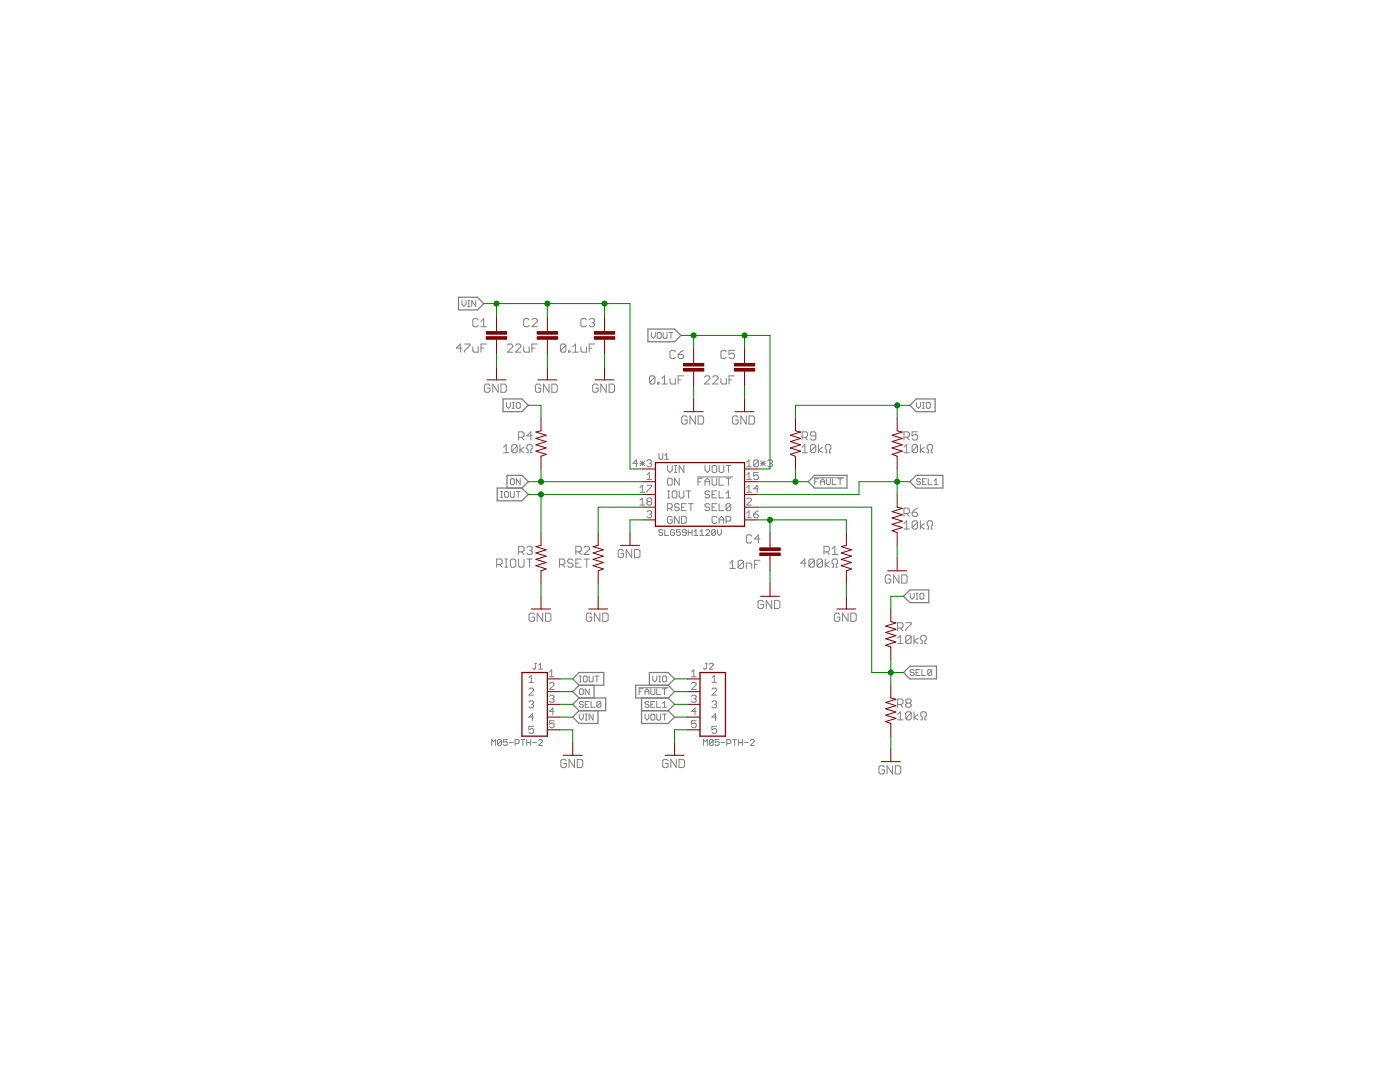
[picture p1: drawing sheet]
<?xml version="1.0" encoding="utf-8"?>
<!DOCTYPE eagle SYSTEM "eagle.dtd">
<eagle version="6.6.0">
<drawing>
<settings>
<setting alwaysvectorfont="yes"/>
<setting verticaltext="up"/>
</settings>
<grid distance="0.05" unitdist="inch" unit="inch" style="lines" multiple="1" display="yes" altdistance="0.01" altunitdist="inch" altunit="inch"/>
<schematic xreflabel="%F%N/%S.%C%R" xrefpart="/%S.%C%R">
<libraries>
<library name="Silego">
<symbols>
<symbol name="SLG59H1120V">
<pin name="ON" x="-11.43" y="2.54" length="short"/>
<pin name="SEL0" x="11.43" y="-2.54" length="short" rot="R180"/>
<pin name="GND" x="-11.43" y="-5.08" length="short"/>
<pin name="VIN" x="-11.43" y="5.08" length="short"/>
<pin name="VOUT" x="11.43" y="5.08" length="short" rot="R180"/>
<pin name="SEL1" x="11.43" y="0" length="short" rot="R180"/>
<pin name="!FAULT" x="11.43" y="2.54" length="short" rot="R180"/>
<pin name="CAP" x="11.43" y="-5.08" length="short" rot="R180"/>
<pin name="IOUT" x="-11.43" y="0" length="short"/>
<pin name="RSET" x="-11.43" y="-2.54" length="short"/>
<wire x1="-8.89" y1="6.35" x2="-8.89" y2="-6.35" width="0.254" layer="94"/>
<wire x1="-8.89" y1="-6.35" x2="8.89" y2="-6.35" width="0.254" layer="94"/>
<wire x1="8.89" y1="-6.35" x2="8.89" y2="6.35" width="0.254" layer="94"/>
<wire x1="8.89" y1="6.35" x2="-8.89" y2="6.35" width="0.254" layer="94"/>
<text x="-8.255" y="6.985" size="1.27" layer="95">&gt;NAME</text>
<text x="-8.255" y="-8.255" size="1.27" layer="96">&gt;VALUE</text>
</symbol>
</symbols>
<devicesets>
<deviceset name="SLG59H1120V" prefix="U">
<gates>
<gate name="G$1" symbol="SLG59H1120V" x="0" y="0"/>
</gates>
<devices>
<device name="" package="STQFN-18-1.6X3">
<connects>
<connect gate="G$1" pin="!FAULT" pad="15"/>
<connect gate="G$1" pin="CAP" pad="16"/>
<connect gate="G$1" pin="GND" pad="3"/>
<connect gate="G$1" pin="IOUT" pad="17"/>
<connect gate="G$1" pin="ON" pad="1"/>
<connect gate="G$1" pin="RSET" pad="18"/>
<connect gate="G$1" pin="SEL0" pad="2"/>
<connect gate="G$1" pin="SEL1" pad="14"/>
<connect gate="G$1" pin="VIN" pad="4 5 6"/>
<connect gate="G$1" pin="VOUT" pad="10 11 12"/>
</connects>
<technologies>
<technology name=""/>
</technologies>
</device>
</devices>
</deviceset>
</devicesets>
</library>
<library name="Passives">
<symbols>
<symbol name="CAP">
<wire x1="0" y1="1.27" x2="0" y2="0.762" width="0.1524" layer="94"/>
<wire x1="0" y1="-1.27" x2="0" y2="-0.762" width="0.1524" layer="94"/>
<text x="1.524" y="1.651" size="1.778" layer="95">&gt;NAME</text>
<text x="1.524" y="-3.429" size="1.778" layer="96">&gt;VALUE</text>
<rectangle x1="-2.032" y1="-0.762" x2="2.032" y2="-0.254" layer="94"/>
<rectangle x1="-2.032" y1="0.254" x2="2.032" y2="0.762" layer="94"/>
<pin name="1" x="0" y="3.81" visible="off" length="short" direction="pas" swaplevel="1" rot="R270"/>
<pin name="2" x="0" y="-3.81" visible="off" length="short" direction="pas" swaplevel="1" rot="R90"/>
</symbol>
<symbol name="RESISTOR-VERT">
<pin name="2" x="0" y="5.08" visible="off" length="short" direction="pas" swaplevel="1" rot="R270"/>
<pin name="1" x="0" y="-5.08" visible="off" length="short" direction="pas" swaplevel="1" rot="R90"/>
<wire x1="0" y1="-2.54" x2="-1.016" y2="-2.159" width="0.1524" layer="94"/>
<wire x1="-1.016" y1="-2.159" x2="1.016" y2="-1.524" width="0.1524" layer="94"/>
<wire x1="1.016" y1="-1.524" x2="-1.016" y2="-0.889" width="0.1524" layer="94"/>
<wire x1="-1.016" y1="-0.889" x2="1.016" y2="-0.254" width="0.1524" layer="94"/>
<wire x1="1.016" y1="-0.254" x2="-1.016" y2="0.381" width="0.1524" layer="94"/>
<wire x1="-1.016" y1="0.381" x2="1.016" y2="1.016" width="0.1524" layer="94"/>
<wire x1="1.016" y1="1.016" x2="-1.016" y2="1.651" width="0.1524" layer="94"/>
<wire x1="-1.016" y1="1.651" x2="1.016" y2="2.286" width="0.1524" layer="94"/>
<wire x1="1.016" y1="2.286" x2="0" y2="2.54" width="0.1524" layer="94"/>
<text x="1.27" y="0.635" size="1.778" layer="95">&gt;NAME</text>
<text x="1.27" y="-1.905" size="1.778" layer="96">&gt;VALUE</text>
</symbol>
<symbol name="GND">
<pin name="GND" x="0" y="2.54" visible="off" length="point" direction="sup" rot="R270"/>
<wire x1="0" y1="2.54" x2="0" y2="0" width="0.1524" layer="94"/>
<wire x1="-1.905" y1="0" x2="0" y2="0" width="0.1524" layer="94"/>
<wire x1="0" y1="0" x2="1.905" y2="0" width="0.1524" layer="94"/>
<text x="0" y="-2.54" size="1.778" layer="97" align="bottom-center">GND</text>
</symbol>
</symbols>
<devicesets>
<deviceset name="CAP" prefix="C" uservalue="yes">
<gates>
<gate name="G$1" symbol="CAP" x="0" y="0"/>
</gates>
<devices>
<device name="-0402" package="0402-CAP">
<connects>
<connect gate="G$1" pin="1" pad="1"/>
<connect gate="G$1" pin="2" pad="2"/>
</connects>
<technologies>
<technology name=""/>
</technologies>
</device>
<device name="-0805" package="0805-CAP">
<connects>
<connect gate="G$1" pin="1" pad="1"/>
<connect gate="G$1" pin="2" pad="2"/>
</connects>
<technologies>
<technology name=""/>
</technologies>
</device>
<device name="-1206" package="1206">
<connects>
<connect gate="G$1" pin="1" pad="1"/>
<connect gate="G$1" pin="2" pad="2"/>
</connects>
<technologies>
<technology name=""/>
</technologies>
</device>
<device name="-0603" package="0603-CAP">
<connects>
<connect gate="G$1" pin="1" pad="1"/>
<connect gate="G$1" pin="2" pad="2"/>
</connects>
<technologies>
<technology name=""/>
</technologies>
</device>
<device name="-PTH" package="CAP-PTH">
<connects>
<connect gate="G$1" pin="1" pad="P$1"/>
<connect gate="G$1" pin="2" pad="P$2"/>
</connects>
<technologies>
<technology name=""/>
</technologies>
</device>
<device name="-1210" package="1210-CAP">
<connects>
<connect gate="G$1" pin="1" pad="P$1"/>
<connect gate="G$1" pin="2" pad="P$2"/>
</connects>
<technologies>
<technology name=""/>
</technologies>
</device>
</devices>
</deviceset>
<deviceset name="RESISTOR" prefix="R" uservalue="yes">
<gates>
<gate name="G$1" symbol="RESISTOR-VERT" x="0" y="0"/>
</gates>
<devices>
<device name="-0402" package="0402-RES">
<connects>
<connect gate="G$1" pin="1" pad="1"/>
<connect gate="G$1" pin="2" pad="2"/>
</connects>
<technologies>
<technology name=""/>
</technologies>
</device>
<device name="-2512" package="2512-RESISTOR">
<connects>
<connect gate="G$1" pin="1" pad="1"/>
<connect gate="G$1" pin="2" pad="2"/>
</connects>
<technologies>
<technology name=""/>
</technologies>
</device>
<device name="-0805" package="0805-RES">
<connects>
<connect gate="G$1" pin="1" pad="1"/>
<connect gate="G$1" pin="2" pad="2"/>
</connects>
<technologies>
<technology name=""/>
</technologies>
</device>
<device name="-1206" package="1206">
<connects>
<connect gate="G$1" pin="1" pad="1"/>
<connect gate="G$1" pin="2" pad="2"/>
</connects>
<technologies>
<technology name=""/>
</technologies>
</device>
<device name="-0603" package="0603-CAP">
<connects>
<connect gate="G$1" pin="1" pad="1"/>
<connect gate="G$1" pin="2" pad="2"/>
</connects>
<technologies>
<technology name=""/>
</technologies>
</device>
<device name="-PTH" package="RESISTOR-PTH">
<connects>
<connect gate="G$1" pin="1" pad="P$1"/>
<connect gate="G$1" pin="2" pad="P$2"/>
</connects>
<technologies>
<technology name=""/>
</technologies>
</device>
</devices>
</deviceset>
<deviceset name="GND" prefix="SUPPLY">
<gates>
<gate name="G$1" symbol="GND" x="0" y="-2.54"/>
</gates>
<devices>
<device name="">
<technologies>
<technology name=""/>
</technologies>
</device>
</devices>
</deviceset>
</devicesets>
</library>
<library name="Connectors">
<symbols>
<symbol name="M05">
<pin name="1" x="-5.08" y="5.08" length="short"/>
<pin name="2" x="-5.08" y="2.54" length="short"/>
<pin name="3" x="-5.08" y="0" length="short"/>
<pin name="4" x="-5.08" y="-2.54" length="short"/>
<pin name="5" x="-5.08" y="-5.08" length="short"/>
<wire x1="-2.54" y1="6.35" x2="2.54" y2="6.35" width="0.254" layer="94"/>
<wire x1="2.54" y1="6.35" x2="2.54" y2="-6.35" width="0.254" layer="94"/>
<wire x1="2.54" y1="-6.35" x2="-2.54" y2="-6.35" width="0.254" layer="94"/>
<wire x1="-2.54" y1="-6.35" x2="-2.54" y2="6.35" width="0.254" layer="94"/>
<text x="-1.905" y="6.985" size="1.27" layer="95">&gt;NAME</text>
<text x="-1.905" y="-8.255" size="1.27" layer="96">&gt;VALUE</text>
</symbol>
</symbols>
<devicesets>
<deviceset name="M05" prefix="J">
<gates>
<gate name="G$1" symbol="M05" x="0" y="0"/>
</gates>
<devices>
<device name="-PTH" package="M05">
<connects>
<connect gate="G$1" pin="1" pad="1"/>
<connect gate="G$1" pin="2" pad="2"/>
<connect gate="G$1" pin="3" pad="3"/>
<connect gate="G$1" pin="4" pad="4"/>
<connect gate="G$1" pin="5" pad="5"/>
</connects>
<technologies>
<technology name=""/>
</technologies>
</device>
<device name="-PTH-2" package="M05-2">
<connects>
<connect gate="G$1" pin="1" pad="1"/>
<connect gate="G$1" pin="2" pad="2"/>
<connect gate="G$1" pin="3" pad="3"/>
<connect gate="G$1" pin="4" pad="4"/>
<connect gate="G$1" pin="5" pad="5"/>
</connects>
<technologies>
<technology name=""/>
</technologies>
</device>
</devices>
</deviceset>
</devicesets>
</library>
</libraries>
<attributes>
</attributes>
<variantdefs>
</variantdefs>
<classes>
<class number="0" name="default" width="0" drill="0">
</class>
</classes>
<parts>
<part name="U1" library="Silego" deviceset="SLG59H1120V" device=""/>
<part name="C1" library="Passives" deviceset="CAP" device="-1206" value="47uF"/>
<part name="C2" library="Passives" deviceset="CAP" device="-1206" value="22uF"/>
<part name="C3" library="Passives" deviceset="CAP" device="-0603" value="0.1uF"/>
<part name="C4" library="Passives" deviceset="CAP" device="-0603" value="10nF"/>
<part name="C5" library="Passives" deviceset="CAP" device="-1206" value="22uF"/>
<part name="R1" library="Passives" deviceset="RESISTOR" device="-0603" value="400kΩ"/>
<part name="R2" library="Passives" deviceset="RESISTOR" device="-0603" value="RSET"/>
<part name="SUPPLY1" library="Passives" deviceset="GND" device=""/>
<part name="SUPPLY2" library="Passives" deviceset="GND" device=""/>
<part name="SUPPLY3" library="Passives" deviceset="GND" device=""/>
<part name="R3" library="Passives" deviceset="RESISTOR" device="-0603" value="RIOUT"/>
<part name="SUPPLY4" library="Passives" deviceset="GND" device=""/>
<part name="SUPPLY5" library="Passives" deviceset="GND" device=""/>
<part name="SUPPLY6" library="Passives" deviceset="GND" device=""/>
<part name="SUPPLY7" library="Passives" deviceset="GND" device=""/>
<part name="SUPPLY8" library="Passives" deviceset="GND" device=""/>
<part name="R4" library="Passives" deviceset="RESISTOR" device="-0603" value="10kΩ"/>
<part name="C6" library="Passives" deviceset="CAP" device="-0603" value="0.1uF"/>
<part name="R5" library="Passives" deviceset="RESISTOR" device="-0603" value="10kΩ"/>
<part name="R6" library="Passives" deviceset="RESISTOR" device="-0603" value="10kΩ"/>
<part name="R7" library="Passives" deviceset="RESISTOR" device="-0603" value="10kΩ"/>
<part name="R8" library="Passives" deviceset="RESISTOR" device="-0603" value="10kΩ"/>
<part name="SUPPLY9" library="Passives" deviceset="GND" device=""/>
<part name="SUPPLY10" library="Passives" deviceset="GND" device=""/>
<part name="R9" library="Passives" deviceset="RESISTOR" device="-0603" value="10kΩ"/>
<part name="SUPPLY11" library="Passives" deviceset="GND" device=""/>
<part name="SUPPLY12" library="Passives" deviceset="GND" device=""/>
<part name="J1" library="Connectors" deviceset="M05" device="-PTH-2"/>
<part name="J2" library="Connectors" deviceset="M05" device="-PTH-2"/>
<part name="SUPPLY13" library="Passives" deviceset="GND" device=""/>
<part name="SUPPLY14" library="Passives" deviceset="GND" device=""/>
</parts>
<sheets>
<sheet>
<plain>
</plain>
<instances>
<instance part="U1" gate="G$1" x="0" y="0"/>
<instance part="C1" gate="G$1" x="-40.64" y="31.75" rot="MR0"/>
<instance part="C2" gate="G$1" x="-30.48" y="31.75" rot="MR0"/>
<instance part="C3" gate="G$1" x="-19.05" y="31.75" rot="MR0"/>
<instance part="C4" gate="G$1" x="13.97" y="-11.43" rot="MR0"/>
<instance part="C5" gate="G$1" x="8.89" y="25.4" rot="MR0"/>
<instance part="R1" gate="G$1" x="29.21" y="-12.7" rot="MR0"/>
<instance part="R2" gate="G$1" x="-20.32" y="-12.7" rot="MR0"/>
<instance part="SUPPLY1" gate="G$1" x="-13.97" y="-10.16"/>
<instance part="SUPPLY2" gate="G$1" x="13.97" y="-20.32"/>
<instance part="SUPPLY3" gate="G$1" x="29.21" y="-22.86"/>
<instance part="R3" gate="G$1" x="-31.75" y="-12.7" rot="MR0"/>
<instance part="SUPPLY4" gate="G$1" x="-20.32" y="-22.86"/>
<instance part="SUPPLY5" gate="G$1" x="-31.75" y="-22.86"/>
<instance part="SUPPLY6" gate="G$1" x="-19.05" y="22.86"/>
<instance part="SUPPLY7" gate="G$1" x="-30.48" y="22.86"/>
<instance part="SUPPLY8" gate="G$1" x="-40.64" y="22.86"/>
<instance part="R4" gate="G$1" x="-31.75" y="10.16" rot="MR0"/>
<instance part="C6" gate="G$1" x="-1.27" y="25.4" rot="MR0"/>
<instance part="R5" gate="G$1" x="39.37" y="10.16"/>
<instance part="R6" gate="G$1" x="39.37" y="-5.08"/>
<instance part="R7" gate="G$1" x="38.1" y="-27.94"/>
<instance part="R8" gate="G$1" x="38.1" y="-43.18"/>
<instance part="SUPPLY9" gate="G$1" x="38.1" y="-53.34"/>
<instance part="SUPPLY10" gate="G$1" x="39.37" y="-15.24"/>
<instance part="R9" gate="G$1" x="19.05" y="10.16"/>
<instance part="SUPPLY11" gate="G$1" x="-1.27" y="16.51"/>
<instance part="SUPPLY12" gate="G$1" x="8.89" y="16.51"/>
<instance part="J1" gate="G$1" x="-33.02" y="-41.91" rot="MR0"/>
<instance part="J2" gate="G$1" x="2.54" y="-41.91"/>
<instance part="SUPPLY13" gate="G$1" x="-25.4" y="-52.07"/>
<instance part="SUPPLY14" gate="G$1" x="-5.08" y="-52.07"/>
</instances>
<busses>
</busses>
<nets>
<net name="N$1" class="0">
<segment>
<pinref part="U1" gate="G$1" pin="RSET"/>
<pinref part="R2" gate="G$1" pin="2"/>
<wire x1="-11.43" y1="-2.54" x2="-20.32" y2="-2.54" width="0.1524" layer="91"/>
<wire x1="-20.32" y1="-2.54" x2="-20.32" y2="-7.62" width="0.1524" layer="91"/>
</segment>
</net>
<net name="GND" class="0">
<segment>
<pinref part="SUPPLY4" gate="G$1" pin="GND"/>
<pinref part="R2" gate="G$1" pin="1"/>
<wire x1="-20.32" y1="-20.32" x2="-20.32" y2="-17.78" width="0.1524" layer="91"/>
</segment>
<segment>
<pinref part="U1" gate="G$1" pin="GND"/>
<pinref part="SUPPLY1" gate="G$1" pin="GND"/>
<wire x1="-11.43" y1="-5.08" x2="-13.97" y2="-5.08" width="0.1524" layer="91"/>
<wire x1="-13.97" y1="-5.08" x2="-13.97" y2="-7.62" width="0.1524" layer="91"/>
</segment>
<segment>
<pinref part="SUPPLY5" gate="G$1" pin="GND"/>
<pinref part="R3" gate="G$1" pin="1"/>
<wire x1="-31.75" y1="-20.32" x2="-31.75" y2="-17.78" width="0.1524" layer="91"/>
</segment>
<segment>
<pinref part="SUPPLY6" gate="G$1" pin="GND"/>
<pinref part="C3" gate="G$1" pin="2"/>
<wire x1="-19.05" y1="25.4" x2="-19.05" y2="27.94" width="0.1524" layer="91"/>
</segment>
<segment>
<pinref part="SUPPLY7" gate="G$1" pin="GND"/>
<pinref part="C2" gate="G$1" pin="2"/>
<wire x1="-30.48" y1="25.4" x2="-30.48" y2="27.94" width="0.1524" layer="91"/>
</segment>
<segment>
<pinref part="SUPPLY8" gate="G$1" pin="GND"/>
<pinref part="C1" gate="G$1" pin="2"/>
<wire x1="-40.64" y1="25.4" x2="-40.64" y2="27.94" width="0.1524" layer="91"/>
</segment>
<segment>
<pinref part="SUPPLY2" gate="G$1" pin="GND"/>
<pinref part="C4" gate="G$1" pin="2"/>
<wire x1="13.97" y1="-17.78" x2="13.97" y2="-15.24" width="0.1524" layer="91"/>
</segment>
<segment>
<pinref part="SUPPLY3" gate="G$1" pin="GND"/>
<pinref part="R1" gate="G$1" pin="1"/>
<wire x1="29.21" y1="-20.32" x2="29.21" y2="-17.78" width="0.1524" layer="91"/>
</segment>
<segment>
<pinref part="SUPPLY10" gate="G$1" pin="GND"/>
<pinref part="R6" gate="G$1" pin="1"/>
<wire x1="39.37" y1="-12.7" x2="39.37" y2="-10.16" width="0.1524" layer="91"/>
</segment>
<segment>
<pinref part="R8" gate="G$1" pin="1"/>
<pinref part="SUPPLY9" gate="G$1" pin="GND"/>
<wire x1="38.1" y1="-48.26" x2="38.1" y2="-50.8" width="0.1524" layer="91"/>
</segment>
<segment>
<pinref part="SUPPLY11" gate="G$1" pin="GND"/>
<pinref part="C6" gate="G$1" pin="2"/>
<wire x1="-1.27" y1="19.05" x2="-1.27" y2="21.59" width="0.1524" layer="91"/>
</segment>
<segment>
<pinref part="SUPPLY12" gate="G$1" pin="GND"/>
<pinref part="C5" gate="G$1" pin="2"/>
<wire x1="8.89" y1="19.05" x2="8.89" y2="21.59" width="0.1524" layer="91"/>
</segment>
<segment>
<pinref part="J1" gate="G$1" pin="5"/>
<wire x1="-27.94" y1="-46.99" x2="-25.4" y2="-46.99" width="0.1524" layer="91"/>
<pinref part="SUPPLY13" gate="G$1" pin="GND"/>
<wire x1="-25.4" y1="-46.99" x2="-25.4" y2="-49.53" width="0.1524" layer="91"/>
</segment>
<segment>
<pinref part="J2" gate="G$1" pin="5"/>
<wire x1="-2.54" y1="-46.99" x2="-5.08" y2="-46.99" width="0.1524" layer="91"/>
<pinref part="SUPPLY14" gate="G$1" pin="GND"/>
<wire x1="-5.08" y1="-46.99" x2="-5.08" y2="-49.53" width="0.1524" layer="91"/>
</segment>
</net>
<net name="IOUT" class="0">
<segment>
<pinref part="U1" gate="G$1" pin="IOUT"/>
<pinref part="R3" gate="G$1" pin="2"/>
<wire x1="-11.43" y1="0" x2="-31.75" y2="0" width="0.1524" layer="91"/>
<wire x1="-31.75" y1="0" x2="-31.75" y2="-7.62" width="0.1524" layer="91"/>
<wire x1="-31.75" y1="0" x2="-34.29" y2="0" width="0.1524" layer="91"/>
<junction x="-31.75" y="0"/>
<label x="-34.29" y="0" size="1.27" layer="95" rot="R180" xref="yes"/>
</segment>
<segment>
<pinref part="J1" gate="G$1" pin="1"/>
<wire x1="-27.94" y1="-36.83" x2="-25.4" y2="-36.83" width="0.1524" layer="91"/>
<label x="-25.4" y="-36.83" size="1.27" layer="95" xref="yes"/>
</segment>
</net>
<net name="ON" class="0">
<segment>
<pinref part="U1" gate="G$1" pin="ON"/>
<wire x1="-11.43" y1="2.54" x2="-31.75" y2="2.54" width="0.1524" layer="91"/>
<label x="-34.29" y="2.54" size="1.27" layer="95" rot="R180" xref="yes"/>
<pinref part="R4" gate="G$1" pin="1"/>
<wire x1="-31.75" y1="2.54" x2="-34.29" y2="2.54" width="0.1524" layer="91"/>
<wire x1="-31.75" y1="2.54" x2="-31.75" y2="5.08" width="0.1524" layer="91"/>
<junction x="-31.75" y="2.54"/>
</segment>
<segment>
<pinref part="J1" gate="G$1" pin="2"/>
<wire x1="-27.94" y1="-39.37" x2="-25.4" y2="-39.37" width="0.1524" layer="91"/>
<label x="-25.4" y="-39.37" size="1.27" layer="95" xref="yes"/>
</segment>
</net>
<net name="N$5" class="0">
<segment>
<pinref part="U1" gate="G$1" pin="CAP"/>
<pinref part="C4" gate="G$1" pin="1"/>
<wire x1="11.43" y1="-5.08" x2="13.97" y2="-5.08" width="0.1524" layer="91"/>
<wire x1="13.97" y1="-5.08" x2="13.97" y2="-7.62" width="0.1524" layer="91"/>
<pinref part="R1" gate="G$1" pin="2"/>
<wire x1="13.97" y1="-5.08" x2="29.21" y2="-5.08" width="0.1524" layer="91"/>
<wire x1="29.21" y1="-5.08" x2="29.21" y2="-7.62" width="0.1524" layer="91"/>
<junction x="13.97" y="-5.08"/>
</segment>
</net>
<net name="VIN" class="0">
<segment>
<pinref part="U1" gate="G$1" pin="VIN"/>
<pinref part="C3" gate="G$1" pin="1"/>
<wire x1="-11.43" y1="5.08" x2="-13.97" y2="5.08" width="0.1524" layer="91"/>
<wire x1="-13.97" y1="5.08" x2="-13.97" y2="38.1" width="0.1524" layer="91"/>
<wire x1="-13.97" y1="38.1" x2="-19.05" y2="38.1" width="0.1524" layer="91"/>
<wire x1="-19.05" y1="38.1" x2="-19.05" y2="35.56" width="0.1524" layer="91"/>
<pinref part="C2" gate="G$1" pin="1"/>
<wire x1="-19.05" y1="38.1" x2="-30.48" y2="38.1" width="0.1524" layer="91"/>
<wire x1="-30.48" y1="38.1" x2="-30.48" y2="35.56" width="0.1524" layer="91"/>
<junction x="-19.05" y="38.1"/>
<pinref part="C1" gate="G$1" pin="1"/>
<wire x1="-30.48" y1="38.1" x2="-40.64" y2="38.1" width="0.1524" layer="91"/>
<wire x1="-40.64" y1="38.1" x2="-40.64" y2="35.56" width="0.1524" layer="91"/>
<junction x="-30.48" y="38.1"/>
<wire x1="-40.64" y1="38.1" x2="-43.18" y2="38.1" width="0.1524" layer="91"/>
<junction x="-40.64" y="38.1"/>
<label x="-43.18" y="38.1" size="1.27" layer="95" rot="R180" xref="yes"/>
</segment>
<segment>
<pinref part="J1" gate="G$1" pin="4"/>
<wire x1="-27.94" y1="-44.45" x2="-25.4" y2="-44.45" width="0.1524" layer="91"/>
<label x="-25.4" y="-44.45" size="1.27" layer="95" xref="yes"/>
</segment>
</net>
<net name="!FAULT" class="0">
<segment>
<pinref part="U1" gate="G$1" pin="!FAULT"/>
<pinref part="R9" gate="G$1" pin="1"/>
<wire x1="11.43" y1="2.54" x2="19.05" y2="2.54" width="0.1524" layer="91"/>
<wire x1="19.05" y1="2.54" x2="19.05" y2="5.08" width="0.1524" layer="91"/>
<wire x1="19.05" y1="2.54" x2="21.59" y2="2.54" width="0.1524" layer="91"/>
<junction x="19.05" y="2.54"/>
<label x="21.59" y="2.54" size="1.27" layer="95" xref="yes"/>
</segment>
<segment>
<pinref part="J2" gate="G$1" pin="2"/>
<wire x1="-2.54" y1="-39.37" x2="-5.08" y2="-39.37" width="0.1524" layer="91"/>
<label x="-5.08" y="-39.37" size="1.27" layer="95" rot="R180" xref="yes"/>
</segment>
</net>
<net name="VOUT" class="0">
<segment>
<pinref part="U1" gate="G$1" pin="VOUT"/>
<wire x1="11.43" y1="5.08" x2="13.97" y2="5.08" width="0.1524" layer="91"/>
<wire x1="13.97" y1="5.08" x2="13.97" y2="31.75" width="0.1524" layer="91"/>
<pinref part="C5" gate="G$1" pin="1"/>
<wire x1="13.97" y1="31.75" x2="8.89" y2="31.75" width="0.1524" layer="91"/>
<wire x1="8.89" y1="31.75" x2="8.89" y2="29.21" width="0.1524" layer="91"/>
<pinref part="C6" gate="G$1" pin="1"/>
<wire x1="8.89" y1="31.75" x2="-1.27" y2="31.75" width="0.1524" layer="91"/>
<wire x1="-1.27" y1="31.75" x2="-1.27" y2="29.21" width="0.1524" layer="91"/>
<junction x="8.89" y="31.75"/>
<wire x1="-1.27" y1="31.75" x2="-3.81" y2="31.75" width="0.1524" layer="91"/>
<junction x="-1.27" y="31.75"/>
<label x="-3.81" y="31.75" size="1.27" layer="95" rot="R180" xref="yes"/>
</segment>
<segment>
<pinref part="J2" gate="G$1" pin="4"/>
<wire x1="-2.54" y1="-44.45" x2="-5.08" y2="-44.45" width="0.1524" layer="91"/>
<label x="-5.08" y="-44.45" size="1.27" layer="95" rot="R180" xref="yes"/>
</segment>
</net>
<net name="SEL1" class="0">
<segment>
<pinref part="U1" gate="G$1" pin="SEL1"/>
<wire x1="11.43" y1="0" x2="31.75" y2="0" width="0.1524" layer="91"/>
<wire x1="31.75" y1="0" x2="31.75" y2="2.54" width="0.1524" layer="91"/>
<pinref part="R5" gate="G$1" pin="1"/>
<wire x1="31.75" y1="2.54" x2="39.37" y2="2.54" width="0.1524" layer="91"/>
<wire x1="39.37" y1="2.54" x2="39.37" y2="5.08" width="0.1524" layer="91"/>
<pinref part="R6" gate="G$1" pin="2"/>
<wire x1="39.37" y1="2.54" x2="39.37" y2="0" width="0.1524" layer="91"/>
<junction x="39.37" y="2.54"/>
<wire x1="39.37" y1="2.54" x2="41.91" y2="2.54" width="0.1524" layer="91"/>
<label x="41.91" y="2.54" size="1.27" layer="95" xref="yes"/>
</segment>
<segment>
<pinref part="J2" gate="G$1" pin="3"/>
<wire x1="-2.54" y1="-41.91" x2="-5.08" y2="-41.91" width="0.1524" layer="91"/>
<label x="-5.08" y="-41.91" size="1.27" layer="95" rot="R180" xref="yes"/>
</segment>
</net>
<net name="VIO" class="0">
<segment>
<pinref part="R9" gate="G$1" pin="2"/>
<wire x1="19.05" y1="15.24" x2="19.05" y2="17.78" width="0.1524" layer="91"/>
<wire x1="19.05" y1="17.78" x2="39.37" y2="17.78" width="0.1524" layer="91"/>
<pinref part="R5" gate="G$1" pin="2"/>
<wire x1="39.37" y1="17.78" x2="41.91" y2="17.78" width="0.1524" layer="91"/>
<wire x1="39.37" y1="17.78" x2="39.37" y2="15.24" width="0.1524" layer="91"/>
<junction x="39.37" y="17.78"/>
<label x="41.91" y="17.78" size="1.27" layer="95" xref="yes"/>
</segment>
<segment>
<pinref part="R7" gate="G$1" pin="2"/>
<wire x1="38.1" y1="-22.86" x2="38.1" y2="-20.32" width="0.1524" layer="91"/>
<wire x1="38.1" y1="-20.32" x2="40.64" y2="-20.32" width="0.1524" layer="91"/>
<label x="40.64" y="-20.32" size="1.27" layer="95" xref="yes"/>
</segment>
<segment>
<pinref part="J2" gate="G$1" pin="1"/>
<wire x1="-2.54" y1="-36.83" x2="-5.08" y2="-36.83" width="0.1524" layer="91"/>
<label x="-5.08" y="-36.83" size="1.27" layer="95" rot="R180" xref="yes"/>
</segment>
<segment>
<pinref part="R4" gate="G$1" pin="2"/>
<wire x1="-31.75" y1="15.24" x2="-31.75" y2="17.78" width="0.1524" layer="91"/>
<wire x1="-31.75" y1="17.78" x2="-34.29" y2="17.78" width="0.1524" layer="91"/>
<label x="-34.29" y="17.78" size="1.27" layer="95" rot="R180" xref="yes"/>
</segment>
</net>
<net name="SEL0" class="0">
<segment>
<pinref part="U1" gate="G$1" pin="SEL0"/>
<wire x1="11.43" y1="-2.54" x2="34.29" y2="-2.54" width="0.1524" layer="91"/>
<wire x1="34.29" y1="-2.54" x2="34.29" y2="-35.56" width="0.1524" layer="91"/>
<wire x1="34.29" y1="-35.56" x2="38.1" y2="-35.56" width="0.1524" layer="91"/>
<pinref part="R7" gate="G$1" pin="1"/>
<wire x1="38.1" y1="-35.56" x2="38.1" y2="-33.02" width="0.1524" layer="91"/>
<pinref part="R8" gate="G$1" pin="2"/>
<wire x1="38.1" y1="-35.56" x2="38.1" y2="-38.1" width="0.1524" layer="91"/>
<junction x="38.1" y="-35.56"/>
<wire x1="38.1" y1="-35.56" x2="40.64" y2="-35.56" width="0.1524" layer="91"/>
<label x="40.64" y="-35.56" size="1.27" layer="95" xref="yes"/>
</segment>
<segment>
<pinref part="J1" gate="G$1" pin="3"/>
<wire x1="-27.94" y1="-41.91" x2="-25.4" y2="-41.91" width="0.1524" layer="91"/>
<label x="-25.4" y="-41.91" size="1.27" layer="95" xref="yes"/>
</segment>
</net>
</nets>
</sheet>
</sheets>
</schematic>
</drawing>
</eagle>
